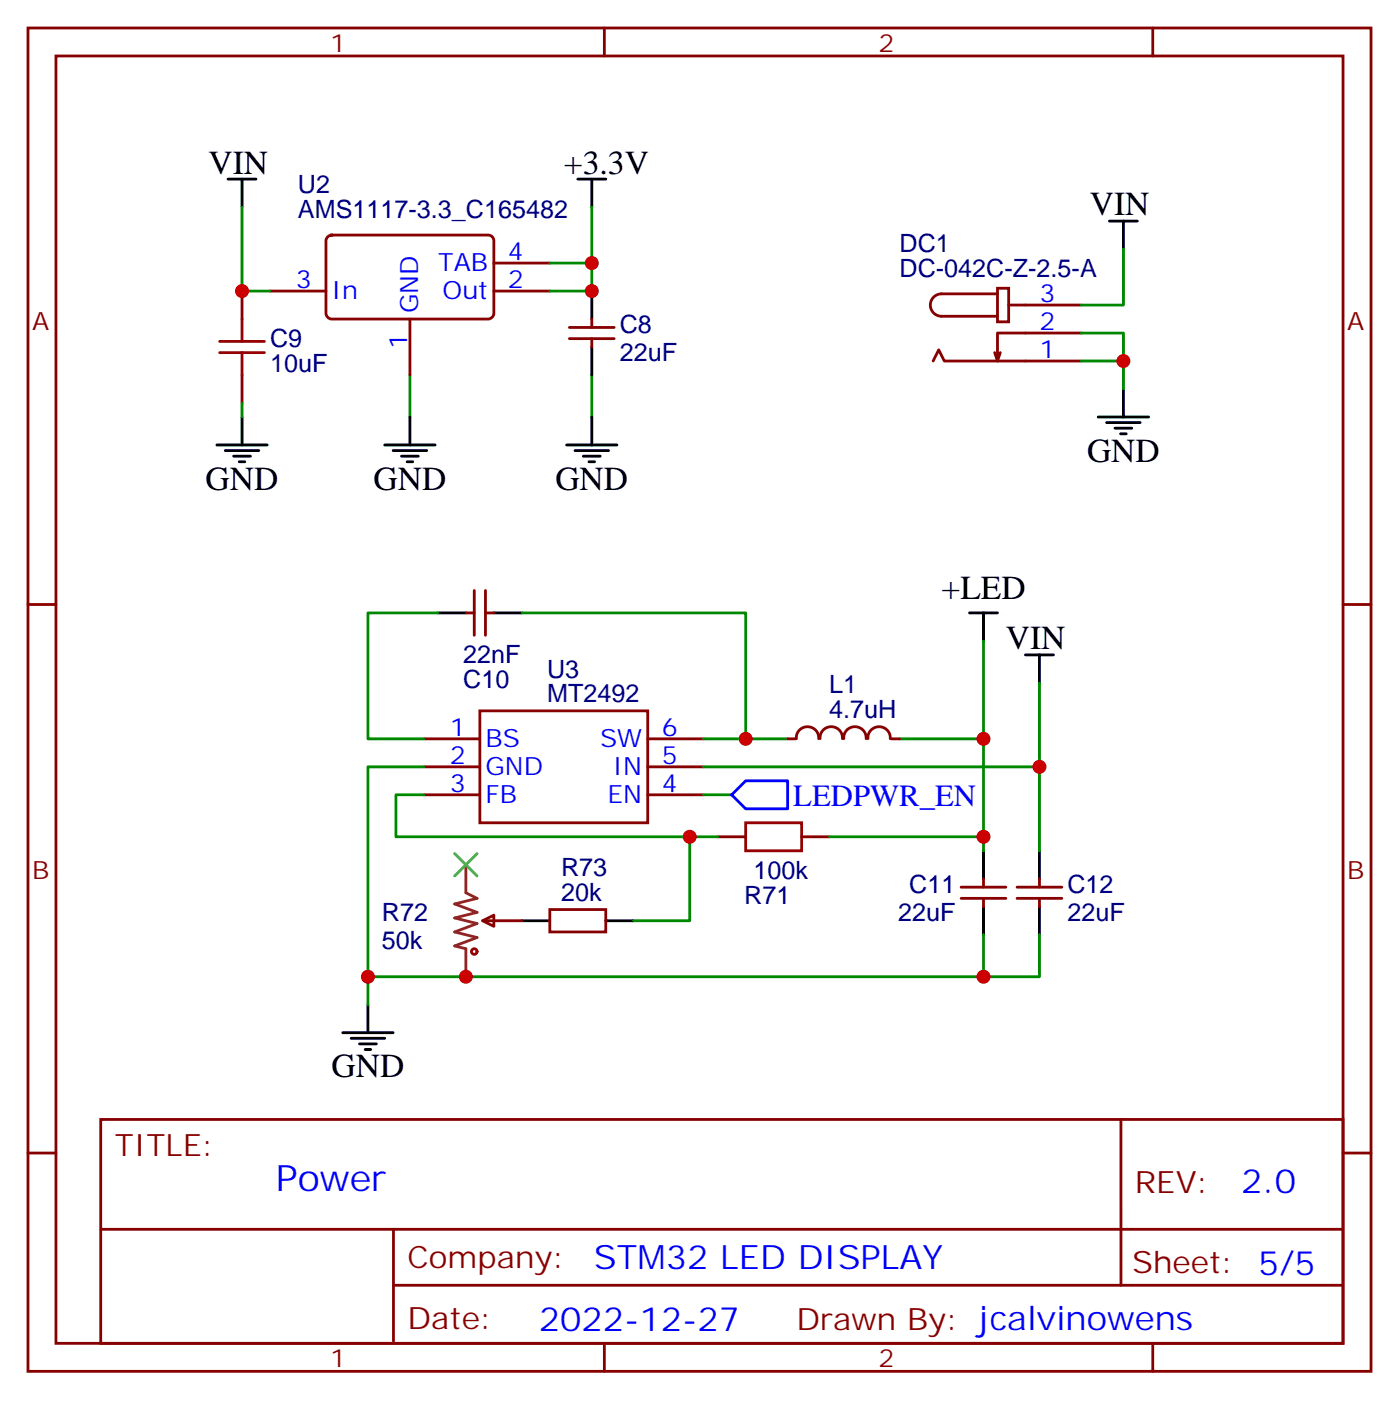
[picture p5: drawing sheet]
<svg xmlns="http://www.w3.org/2000/svg" width="176mm" height="177mm" viewBox="0 0 176 177" stroke-linecap="round" stroke-linejoin="round" font-family="sans-serif">
<g fill="none" stroke="#870000" stroke-width=".35">
<path d="M3.5 3.5h169.4v169.4h-169.4zM7.1 7.1h162.2v162.2h-162.2zM76.2 3.5v3.6M145.3 3.5v3.6M30.5 36.7v3.5M34 36.7h7.1M41.3 29.8l.5-.2h19.8a.71 .71 0 0 1 .7 .7v9.2a.76 .76 0 0 1-.7 .7h-19.8a.76 .76 0 0 1-.7-.7v-9.2zM62.3 36.7h7M62.3 33.2h7M125.8 36.3h1.4v4.3h-1.4zM125.8 37h-7.1a1.41 1.41 0 0 0-1.4 1.5 1.41 1.41 0 0 0 1.4 1.4h7.1M127.2 38.5h9.1"/>
<path d="M30.5 47.3v3.5M51.7 40.2v7.1M71.8 42.7h5.6M71.8 41.3h5.6M74.6 40.2v1.1M74.6 42.7v1M117.7 45.5l.7-1.4 .7 1.4h17.2M125.4 44.4l.4 1.1M136.3 42h-10.5v3.5l.3-1.1M3.5 76.2h3.6M58.7 77.3h1.1M59.8 74.4v5.7"/>
<path d="M61.2 74.4v5.7M61.2 77.3h1.1M169.3 76.2h3.6M53.4 93.1h7.1M53.4 96.7h7.1M60.5 89.6h21.2v14.1h-21.2zM81.7 93.1h7M81.7 96.7h7M99.3 93.1h1.1M100.4 93.1a1.41 1.41 0 0 1 1.4-1.5 1.41 1.41 0 0 1 1.4 1.5M103.4 93.1a1.41 1.41 0 0 1 1.4-1.5 1.41 1.41 0 0 1 1.4 1.5M106.4 93.1a1.41 1.41 0 0 1 1.4-1.5 1.41 1.41 0 0 1 1.4 1.5"/>
<path d="M109.4 93.1a1.41 1.41 0 0 1 1.4-1.5 1.41 1.41 0 0 1 1.4 1.5M112.4 93.1h1M53.4 100.2h7.1M60.9 116.1l1.4-.7v1.4zM60.9 116.1h4.9M69.3 114.7h7.1v2.8h-7.1zM81.7 100.2h7M90.5 105.5h3.5M101.1 105.5h3.5M121.2 113.2h5.6M121.2 111.8h5.6M124 110.8v1"/>
<path d="M124 113.2v1.1M128.2 113.2h5.7M128.2 111.8h5.7M131.1 110.8v1M131.1 113.2v1.1M3.5 145.3h3.6M12.7 141.1h156.6v28.2h-156.6zM12.7 155h156.5M49.6 155v14.1M141.3 141.1v20.9M169.3 145.3h3.6M49.6 162h119.6"/>
<path d="M76.2 169.3v3.6M145.3 169.3v3.6"/>
</g>
<g fill="none" stroke="#000" stroke-width=".35">
<path d="M28.8 22.6h3.5M30.5 22.6v3.5M72.8 22.6h3.6M74.6 22.6v3.5M74.6 36.7v3.5M139.9 27.9h3.5M141.6 27.9v3.5M27.3 56.1h6.4M28.4 56.8h4.2M29.5 57.5h2.1M30.2 58.2h.7M30.5 52.6v3.5"/>
<path d="M48.5 56.1h6.4M49.6 56.8h4.2M50.6 57.5h2.1M51.3 58.2h.7M51.7 52.6v3.5M71.4 56.1h6.4M72.5 56.8h4.2M73.6 57.5h2.1M74.3 58.2h.7M74.6 43.7v3.6M74.6 52.6v3.5M138.5 52.6h6.3"/>
<path d="M139.5 53.3h4.3M140.6 54h2.1M141.3 54.7h.7M141.6 49v3.6M55.2 77.3h3.5M62.3 77.3h3.5M122.2 77.3h3.6M124 77.3v3.5M129.3 82.5h3.5M131.1 82.5v3.6M65.8 116.1h3.5M76.4 116.1h3.5"/>
<path d="M124 107.2v3.6M124 114.3v3.5M131.1 107.2v3.6M131.1 114.3v3.5M43.2 130.2h6.4M44.3 130.9h4.2M45.3 131.6h2.1M46 132.3h.7M46.4 126.6v3.6"/>
</g>
<g fill="none" stroke="#008700" stroke-width=".35">
<path d="M30.5 26.1v10.6h3.5M74.6 26.1v7.1h-5.3M74.6 33.2v3.5h-5.3M141.6 31.4v7.1h-5.3M30.5 50.8v1.8M51.7 47.3v5.3M74.6 47.3v5.3M136.3 45.5h5.3v3.5M136.3 42h5.3v3.5M55.2 77.3h-8.8v15.8h7M65.8 77.3h28.2v15.8M53.4 96.7h-7v29.9"/>
<path d="M88.7 93.1h10.6M124 80.8v12.3h-10.6M124 93.1v14.1M131.1 86.1v10.6h-42.4M131.1 96.7v10.5M53.4 100.2h-3.5v5.3h40.6M87 105.5v10.6h-7.1M88.7 100.2h3.6M104.6 105.5h19.4M124 117.8v5.3M131.1 117.8v5.3h-84.7"/>
</g>
<g fill="none" stroke="#a10000" stroke-width=".35">
<path d="M27.7 44.4h5.6M27.7 43h5.6M30.5 40.2v2.8M30.5 44.4v2.9M94 103.7h7.1v3.5h-7.1z"/>
<circle cx="59.8" cy="119.9" r=".35"/>
</g>
<path d="M58.7 109v3.5l1.4 .7-2.8 .7 2.8 1.1-2.8 .7 2.8 .7-2.8 1.1 2.8 .7-2.8 1 1.4 .4v3.5" fill="none" stroke="#8c2424" stroke-width=".35"/>
<path d="M57.3 107.6l2.8 2.8M60.1 107.6l-2.8 2.8" fill="none" stroke="#3c3" stroke-width=".35"/>
<path d="M92.3 100.2l1.7-1.8h5.3v3.6h-5.3z" fill="none" stroke="#00f" stroke-width=".35"/>
<g fill="#c00">
<circle cx="74.6" cy="33.2" r=".88"/>
<circle cx="30.5" cy="36.7" r=".88"/>
<circle cx="74.6" cy="36.7" r=".88"/>
<circle cx="141.6" cy="45.5" r=".88"/>
<circle cx="124" cy="93.1" r=".88"/>
<circle cx="131.1" cy="96.7" r=".88"/>
<circle cx="46.4" cy="123.1" r=".88"/>
<circle cx="87" cy="105.5" r=".88"/>
<circle cx="124" cy="105.5" r=".88"/>
<circle cx="58.7" cy="123.1" r=".88"/>
<circle cx="124" cy="123.1" r=".88"/>
<circle cx="94" cy="93.1" r=".88"/>
</g>
<text font-size="4.6" fill="#00f" x="34.8" y="150.1">Power</text>
<g font-size="4.2">
<text x="26.3" y="21.9">VIN</text>
<text x="71.1" y="21.9">+3.3V</text>
<text x="137.4" y="27.2">VIN</text>
<text x="137.1" y="58.2">GND</text>
<text x="25.9" y="61.7">GND</text>
<text x="47.1" y="61.7">GND</text>
<text x="70" y="61.7">GND</text>
<text x="118.7" y="75.5">+LED</text>
<text x="126.8" y="81.8">VIN</text>
<text x="41.8" y="135.8">GND</text>
</g>
<g font-size="4.2" fill="#00f">
<text x="156.5" y="150.4">2.0</text>
<text x="74.9" y="159.9">STM32 LED DISPLAY</text>
<text x="68" y="167.7">2022-12-27</text>
</g>
<text font-size="3.9" fill="#00f" x="100" y="101.6">LEDPWR_EN</text>
<g font-size="3.9" fill="#800">
<text x="14.5" y="145.7">TITLE:</text>
<text x="143.1" y="150.4">REV:</text>
<text x="51.4" y="159.9">Company:</text>
<text x="142.7" y="160.5">Sheet: 5/5</text>
<text x="51.4" y="167.6">Date:</text>
<text x="100.4" y="167.7">Drawn By: jcalvinowens</text>
</g>
<g font-size="3.2" fill="#800">
<text x="41.6" y="6.5">1</text>
<text x="110.8" y="6.5">2</text>
<text x="4.1" y="41.6">A</text>
<text x="169.9" y="41.6">A</text>
<text x="4.1" y="110.8">B</text>
<text x="169.9" y="110.8">B</text>
<text x="41.6" y="172.3">1</text>
<text x="110.8" y="172.3">2</text>
</g>
<g font-size="3.2" fill="#000080">
<text x="37.6" y="27.4">AMS1117-3.3_C165482</text>
<text x="37.6" y="24.3">U2</text>
<text x="113.4" y="34.9">DC-042C-Z-2.5-A</text>
<text x="113.4" y="31.8">DC1</text>
<text x="78.1" y="42">C8</text>
<text x="34" y="46.9">10uF</text>
<text x="34" y="43.7">C9</text>
<text x="78.1" y="45.5">22uF</text>
<text x="58.4" y="83.6">22nF</text>
<text x="58.4" y="86.8">C10</text>
<text x="69" y="88.5">MT2492</text>
<text x="69" y="85.4">U3</text>
<text x="104.5" y="87.4">L1</text>
<text x="104.5" y="90.5">4.7uH</text>
<text x="70.7" y="113.6">20k</text>
<text x="70.7" y="110.4">R73</text>
<text x="93.8" y="113.9">R71</text>
<text x="95" y="110.8">100k</text>
<text x="114.6" y="112.5">C11</text>
<text x="134.6" y="112.5">C12</text>
<text x="48.2" y="119.6">50k</text>
<text x="48.2" y="116.1">R72</text>
<text x="113.2" y="116.1">22uF</text>
<text x="134.6" y="116.1">22uF</text>
</g>
<g font-size="3.2" fill="#00f">
<text x="55.3" y="34.2">TAB</text>
<text x="64" y="32.8">4</text>
<text x="37.3" y="36.3">3</text>
<text x="41.8" y="37.7">In</text>
<text x="52.7" y="39.5" transform="rotate(-90 52.7 39.5)">GND</text>
<text x="55.8" y="37.7">Out</text>
<text x="64" y="36.3">2</text>
<text x="131.1" y="41.6">2</text>
<text x="131.1" y="38.1">3</text>
<text x="51.3" y="44" transform="rotate(-90 51.3 44)">1</text>
<text x="131.1" y="45.2">1</text>
<text x="56.7" y="92.8">1</text>
<text x="61.2" y="94.2">BS</text>
<text x="75.7" y="94.2">SW</text>
<text x="83.4" y="92.8">6</text>
<text x="56.7" y="96.3">2</text>
<text x="56.7" y="99.8">3</text>
<text x="61.2" y="97.7">GND</text>
<text x="61.2" y="101.2">FB</text>
<text x="76.6" y="101.2">EN</text>
<text x="77.3" y="97.7">IN</text>
<text x="83.4" y="99.8">4</text>
<text x="83.4" y="96.3">5</text>
</g>
</svg>
